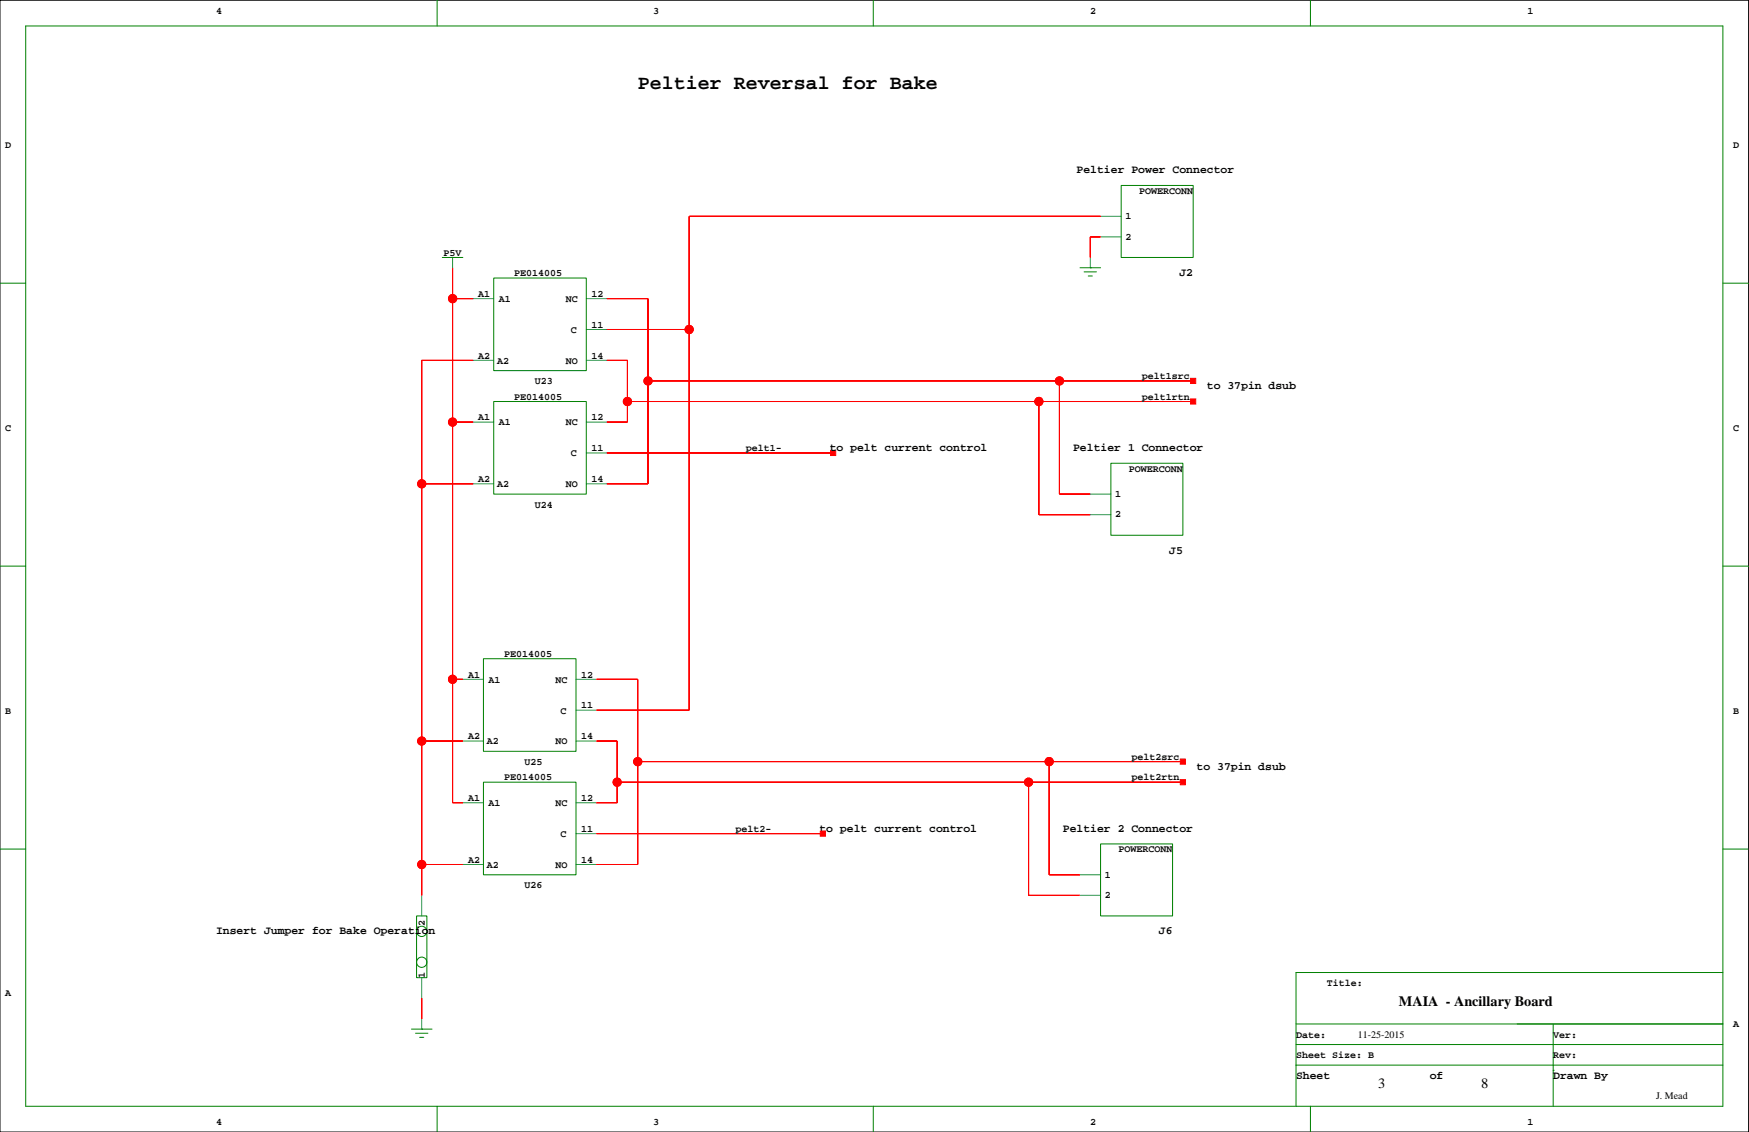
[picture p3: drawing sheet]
<svg xmlns="http://www.w3.org/2000/svg" width="432mm" height="279mm" viewBox="0 0 432 279" stroke-linecap="round" stroke-linejoin="round" font-family="sans-serif">
<path d="M0 .1h431.7v279.3h-431.7z" fill="none" stroke="#000" stroke-width=".25"/>
<g fill="none" stroke="#008000" stroke-width=".25">
<path d="M6.3 6.4h419.1v266.7h-419.1zM107.9 .1v6.3M215.6 .1v6.3M323.5 .1v6.3M276.8 45.8h17.8v17.7h-17.8zM0 69.9h6.3M109.2 63.5h5.1M111.7 63.5h.1M121.9 68.6h22.8v22.9h-22.8zM266.6 66.1h5.1M267.7 67.1h3M268.7 68.1h1"/>
<path d="M269.2 66.1h.1M425.4 69.9h6.3M121.9 99.1h22.8v22.9h-22.8zM274.3 114.3h17.7v17.8h-17.7zM0 139.7h6.3M425.4 139.7h6.3M119.4 162.6h22.8v22.8h-22.8zM119.4 193.1h22.8v22.8h-22.8zM0 209.6h6.3M271.7 208.3h17.8v17.8h-17.8zM425.4 209.6h6.3M102.8 226.1h2.6v15.2h-2.6z"/>
<path d="M104.1 236.2h.1M101.6 254h5.1M102.6 255h3M103.6 256h1M104.1 254h.1M320 257.8h105.4M320 252.7h105.4M383.5 252.7v20.4M425.4 240h-105.4v33.1M107.9 273.1v6.3M215.6 273.1v6.3M320 262.9h105.4"/>
<path d="M323.5 273.1v6.3M383.5 264.2h.1"/>
<circle cx="104.1" cy="229.9" r="1.27"/>
<circle cx="104.1" cy="237.5" r="1.27"/>
</g>
<g fill="none" stroke="#008080" stroke-width=".25">
<path d="M271.7 53.4h5.1M271.7 58.5h5.1M111.7 63.5v2.6M116.8 73.7h5.1M144.7 73.7h5.1M269.2 63.5v2.6M116.8 88.9h5.1M144.7 88.9h5.1M144.7 81.3h5.1M116.8 104.2h5.1M116.8 119.4h5.1M144.7 104.2h5.1"/>
<path d="M144.7 119.4h5.1M144.7 111.8h5.1M269.2 122h5.1M269.2 127h5.1M114.3 167.7h5.1M142.2 167.7h5.1M142.2 175.3h5.1M114.3 182.9h5.1M114.3 198.1h5.1M142.2 182.9h5.1M142.2 198.1h5.1M114.3 213.4h5.1"/>
<path d="M142.2 213.4h5.1M142.2 205.8h5.1M266.6 215.9h5.1M104.1 221v5.1M266.6 221h5.1M104.1 241.3v5.1M104.1 251.5v2.5"/>
</g>
<g fill="#f00" stroke="#f00" stroke-width=".25">
<path d="M269.2 58.5h2.5z" fill-rule="evenodd"/>
<path d="M269.2 58.5v5z" fill-rule="evenodd"/>
<path d="M104.1 213.4v7.6z" fill-rule="evenodd"/>
<path d="M104.1 88.9h12.7z" fill-rule="evenodd"/>
<path d="M104.1 88.9v30.5z" fill-rule="evenodd"/>
<path d="M104.1 119.4v63.5z" fill-rule="evenodd"/>
<path d="M104.1 182.9h10.2z" fill-rule="evenodd"/>
<path d="M104.1 182.9v30.5z" fill-rule="evenodd"/>
<path d="M104.1 213.4h10.2z" fill-rule="evenodd"/>
<path d="M104.1 119.4h12.7z" fill-rule="evenodd"/>
<path d="M111.7 66.1v7.6z" fill-rule="evenodd"/>
<path d="M111.7 198.1h2.6z" fill-rule="evenodd"/>
<path d="M111.7 167.7v30.4z" fill-rule="evenodd"/>
<path d="M111.7 167.7h2.6z" fill-rule="evenodd"/>
<path d="M111.7 104.2v63.5z" fill-rule="evenodd"/>
<path d="M111.7 104.2h5.1z" fill-rule="evenodd"/>
<path d="M111.7 73.7v30.5z" fill-rule="evenodd"/>
<path d="M111.7 73.7h5.1z" fill-rule="evenodd"/>
<path d="M104.1 246.4v5.1z" fill-rule="evenodd"/>
<path d="M149.8 111.8h55.9z" fill-rule="evenodd"/>
<path d="M205.1 111.2h1.2v1.2h-1.2z" fill-rule="evenodd"/>
<path d="M256.5 127h12.7z" fill-rule="evenodd"/>
<path d="M154.9 99.1h101.6z" fill-rule="evenodd"/>
<path d="M154.9 99.1v5.1z" fill-rule="evenodd"/>
<path d="M149.8 88.9h5.1z" fill-rule="evenodd"/>
<path d="M154.9 88.9v10.2z" fill-rule="evenodd"/>
<path d="M149.8 104.2h5.1z" fill-rule="evenodd"/>
<path d="M256.5 99.1h38.1z" fill-rule="evenodd"/>
<path d="M256.5 99.1v27.9z" fill-rule="evenodd"/>
<path d="M293.9 98.5h1.3v1.2h-1.3z" fill-rule="evenodd"/>
<path d="M261.6 122h7.6z" fill-rule="evenodd"/>
<path d="M160 94h101.6z" fill-rule="evenodd"/>
<path d="M160 94v25.4z" fill-rule="evenodd"/>
<path d="M149.8 73.7h10.2z" fill-rule="evenodd"/>
<path d="M160 73.7v20.3z" fill-rule="evenodd"/>
<path d="M261.6 94h33z" fill-rule="evenodd"/>
<path d="M261.6 94v28z" fill-rule="evenodd"/>
<path d="M149.8 119.4h10.2z" fill-rule="evenodd"/>
<path d="M293.9 93.4h1.3v1.3h-1.3z" fill-rule="evenodd"/>
<path d="M147.3 205.8h55.9z" fill-rule="evenodd"/>
<path d="M202.5 205.1h1.3v1.3h-1.3z" fill-rule="evenodd"/>
<path d="M147.3 182.9h5.1z" fill-rule="evenodd"/>
<path d="M152.4 182.9v10.2z" fill-rule="evenodd"/>
<path d="M253.9 221h12.7z" fill-rule="evenodd"/>
<path d="M253.9 193.1v27.9z" fill-rule="evenodd"/>
<path d="M253.9 193.1h38.1z" fill-rule="evenodd"/>
<path d="M152.4 193.1h101.5z" fill-rule="evenodd"/>
<path d="M152.4 193.1v5z" fill-rule="evenodd"/>
<path d="M147.3 198.1h5.1z" fill-rule="evenodd"/>
<path d="M291.4 192.4h1.3v1.3h-1.3z" fill-rule="evenodd"/>
<path d="M147.3 167.7h10.1z" fill-rule="evenodd"/>
<path d="M157.4 167.7v20.3z" fill-rule="evenodd"/>
<path d="M259 215.9h7.6z" fill-rule="evenodd"/>
<path d="M259 188v27.9z" fill-rule="evenodd"/>
<path d="M259 188h33z" fill-rule="evenodd"/>
<path d="M157.4 188h101.6z" fill-rule="evenodd"/>
<path d="M157.4 188v25.4z" fill-rule="evenodd"/>
<path d="M147.3 213.4h10.1z" fill-rule="evenodd"/>
<path d="M291.4 187.3h1.3v1.3h-1.3z" fill-rule="evenodd"/>
<path d="M170.1 53.4h101.6z" fill-rule="evenodd"/>
<path d="M170.1 53.4v27.9z" fill-rule="evenodd"/>
<path d="M147.3 175.3h22.8z" fill-rule="evenodd"/>
<path d="M170.1 81.3v94z" fill-rule="evenodd"/>
<path d="M149.8 81.3h20.3z" fill-rule="evenodd"/>
<circle cx="104.1" cy="182.9" r="1.02"/>
<circle cx="104.1" cy="213.4" r="1.02"/>
<circle cx="104.1" cy="119.4" r="1.02"/>
<circle cx="111.7" cy="167.7" r="1.02"/>
<circle cx="111.7" cy="104.2" r="1.02"/>
<circle cx="111.7" cy="73.7" r="1.02"/>
<circle cx="154.9" cy="99.1" r="1.02"/>
<circle cx="256.5" cy="99.1" r="1.02"/>
<circle cx="160" cy="94" r="1.02"/>
<circle cx="261.6" cy="94" r="1.02"/>
<circle cx="253.9" cy="193.1" r="1.02"/>
<circle cx="152.4" cy="193.1" r="1.02"/>
<circle cx="259" cy="188" r="1.02"/>
<circle cx="157.4" cy="188" r="1.02"/>
<circle cx="170.1" cy="81.3" r="1.02"/>
</g>
<g fill="none" stroke="#f00" stroke-width=".25">
<path d="M271.7 58.5h-2.5v5M271.7 53.4h-101.6v121.9h-22.8M111.7 66.1v132h2.6M111.7 73.7h5.1M149.8 73.7h10.2v45.7h-10.2M116.8 88.9h-12.7v132.1M149.8 88.9h5.1v15.3h-5.1M149.8 81.3h20.3M154.9 99.1h139.7M160 94h134.6M256.5 99.1v27.9h12.7M261.6 94v28h7.6"/>
<path d="M104.1 119.4h12.7M111.7 104.2h5.1M149.8 111.8h55.9M111.7 167.7h2.6M147.3 167.7h10.1v45.7h-10.1M104.1 182.9h10.2M147.3 182.9h5.1v15.2h-5.1M152.4 193.1h139.6M157.4 188h134.6M253.9 193.1v27.9h12.7M259 188v27.9h7.6M104.1 213.4h10.2"/>
<path d="M147.3 205.8h55.9M104.1 246.4v5.1"/>
<circle cx="111.7" cy="73.7" r="1.02"/>
<circle cx="154.9" cy="99.1" r="1.02"/>
<circle cx="160" cy="94" r="1.02"/>
<circle cx="170.1" cy="81.3" r="1.02"/>
<circle cx="256.5" cy="99.1" r="1.02"/>
<circle cx="261.6" cy="94" r="1.02"/>
<circle cx="104.1" cy="119.4" r="1.02"/>
<circle cx="111.7" cy="104.2" r="1.02"/>
<circle cx="111.7" cy="167.7" r="1.02"/>
<circle cx="104.1" cy="182.9" r="1.02"/>
<circle cx="152.4" cy="193.1" r="1.02"/>
<circle cx="157.4" cy="188" r="1.02"/>
<circle cx="253.9" cy="193.1" r="1.02"/>
<circle cx="259" cy="188" r="1.02"/>
<circle cx="104.1" cy="213.4" r="1.02"/>
</g>
<text font-size="4.9" x="157.4" y="22">Peltier Reversal for Bake</text>
<g font-size="3.5">
<text x="345.4" y="248.3">MAIA - Ancillary Board</text>
<text x="340.3" y="268.6">3</text>
<text x="365.7" y="268.6">8</text>
</g>
<g font-size="2.8">
<text x="265.8" y="42.7">Peltier Power Connector</text>
<text x="291.2" y="68.1">J2</text>
<text x="298" y="96.1">to 37pin dsub</text>
<text x="204.8" y="111.3">to pelt current control</text>
<text x="264.9" y="111.3">Peltier 1 Connector</text>
<text x="288.6" y="136.7">J5</text>
<text x="295.4" y="190">to 37pin dsub</text>
<text x="202.3" y="205.3">to pelt current control</text>
<text x="262.4" y="205.3">Peltier 2 Connector</text>
<text x="53.3" y="230.6">Insert Jumper for Bake Operation</text>
<text x="286.1" y="230.6">J6</text>
<text x="320" y="266.2">Sheet</text>
<text x="353" y="266.2">of</text>
<text x="383.5" y="266.2">Drawn By</text>
</g>
<g font-size="2.5">
<text x="53.3" y="3.4">4</text>
<text x="161.3" y="3.4">3</text>
<text x="269.2" y="3.4">2</text>
<text x="377.1" y="3.4">1</text>
<text x="1.3" y="36.4">D</text>
<text x="427.9" y="36.4">D</text>
<text x="281.2" y="47.9">POWERCONN</text>
<text x="277.9" y="54.1">1</text>
<text x="277.9" y="59.2">2</text>
<text x="109.5" y="63.1">P5V</text>
<text x="127" y="68.2">PE014005</text>
<text x="118.1" y="73.3">A1</text>
<text x="123.2" y="74.5">A1</text>
<text x="139.7" y="74.5">NC</text>
<text x="146" y="73.3">12</text>
<text x="140.9" y="82.2">C</text>
<text x="146" y="80.9">11</text>
<text x="118.1" y="88.5">A2</text>
<text x="122.7" y="89.8">A2</text>
<text x="139.7" y="89.8">NO</text>
<text x="146" y="88.5">14</text>
<text x="132" y="94.9">U23</text>
<text x="281.9" y="93.6">pelt1src</text>
<text x="127" y="98.7">PE014005</text>
<text x="281.9" y="98.7">pelt1rtn</text>
<text x="1.3" y="106.3">C</text>
<text x="118.1" y="103.7">A1</text>
<text x="123.2" y="105">A1</text>
<text x="139.7" y="105">NC</text>
<text x="146" y="103.7">12</text>
<text x="427.9" y="106.3">C</text>
<text x="140.9" y="112.6">C</text>
<text x="146" y="111.4">11</text>
<text x="184.1" y="111.4">pelt1-</text>
<text x="118.1" y="119">A2</text>
<text x="146" y="119">14</text>
<text x="278.7" y="116.4">POWERCONN</text>
<text x="122.7" y="120.2">A2</text>
<text x="132" y="125.3">U24</text>
<text x="139.7" y="120.2">NO</text>
<text x="275.3" y="122.6">1</text>
<text x="275.3" y="127.7">2</text>
<text x="115.5" y="167.2">A1</text>
<text x="124.4" y="162.1">PE014005</text>
<text x="143.5" y="167.2">12</text>
<text x="120.6" y="168.5">A1</text>
<text x="137.1" y="168.5">NC</text>
<text x="1.3" y="176.1">B</text>
<text x="138.4" y="176.1">C</text>
<text x="143.5" y="174.8">11</text>
<text x="427.9" y="176.1">B</text>
<text x="115.5" y="182.5">A2</text>
<text x="120.2" y="183.7">A2</text>
<text x="137.1" y="183.7">NO</text>
<text x="143.5" y="182.5">14</text>
<text x="129.5" y="188.8">U25</text>
<text x="279.3" y="187.5">pelt2src</text>
<text x="115.5" y="197.7">A1</text>
<text x="124.4" y="192.6">PE014005</text>
<text x="143.5" y="197.7">12</text>
<text x="279.3" y="192.6">pelt2rtn</text>
<text x="120.6" y="199">A1</text>
<text x="137.1" y="199">NC</text>
<text x="138.4" y="206.6">C</text>
<text x="143.5" y="205.3">11</text>
<text x="181.6" y="205.3">pelt2-</text>
<text x="115.5" y="212.9">A2</text>
<text x="120.2" y="214.2">A2</text>
<text x="137.1" y="214.2">NO</text>
<text x="143.5" y="212.9">14</text>
<text x="276.2" y="210.4">POWERCONN</text>
<text x="129.5" y="219.3">U26</text>
<text x="272.8" y="216.6">1</text>
<text x="272.8" y="221.7">2</text>
<text x="104.9" y="228.6" transform="rotate(-90 104.9 228.6)">2</text>
<text x="1.3" y="245.9">A</text>
<text x="104.9" y="241.3" transform="rotate(-90 104.9 241.3)">1</text>
<text x="327.6" y="243.4">Title:</text>
<text x="320" y="256.1">Date:</text>
<text x="335.2" y="256.1">11-25-2015</text>
<text x="383.5" y="256.1">Ver:</text>
<text x="427.9" y="253.6">A</text>
<text x="320" y="261.2">Sheet Size: B</text>
<text x="383.5" y="261.2">Rev:</text>
<text x="408.8" y="271.3">J. Mead</text>
<text x="53.3" y="277.7">4</text>
<text x="161.3" y="277.7">3</text>
<text x="269.2" y="277.7">2</text>
<text x="377.1" y="277.7">1</text>
</g>
</svg>
